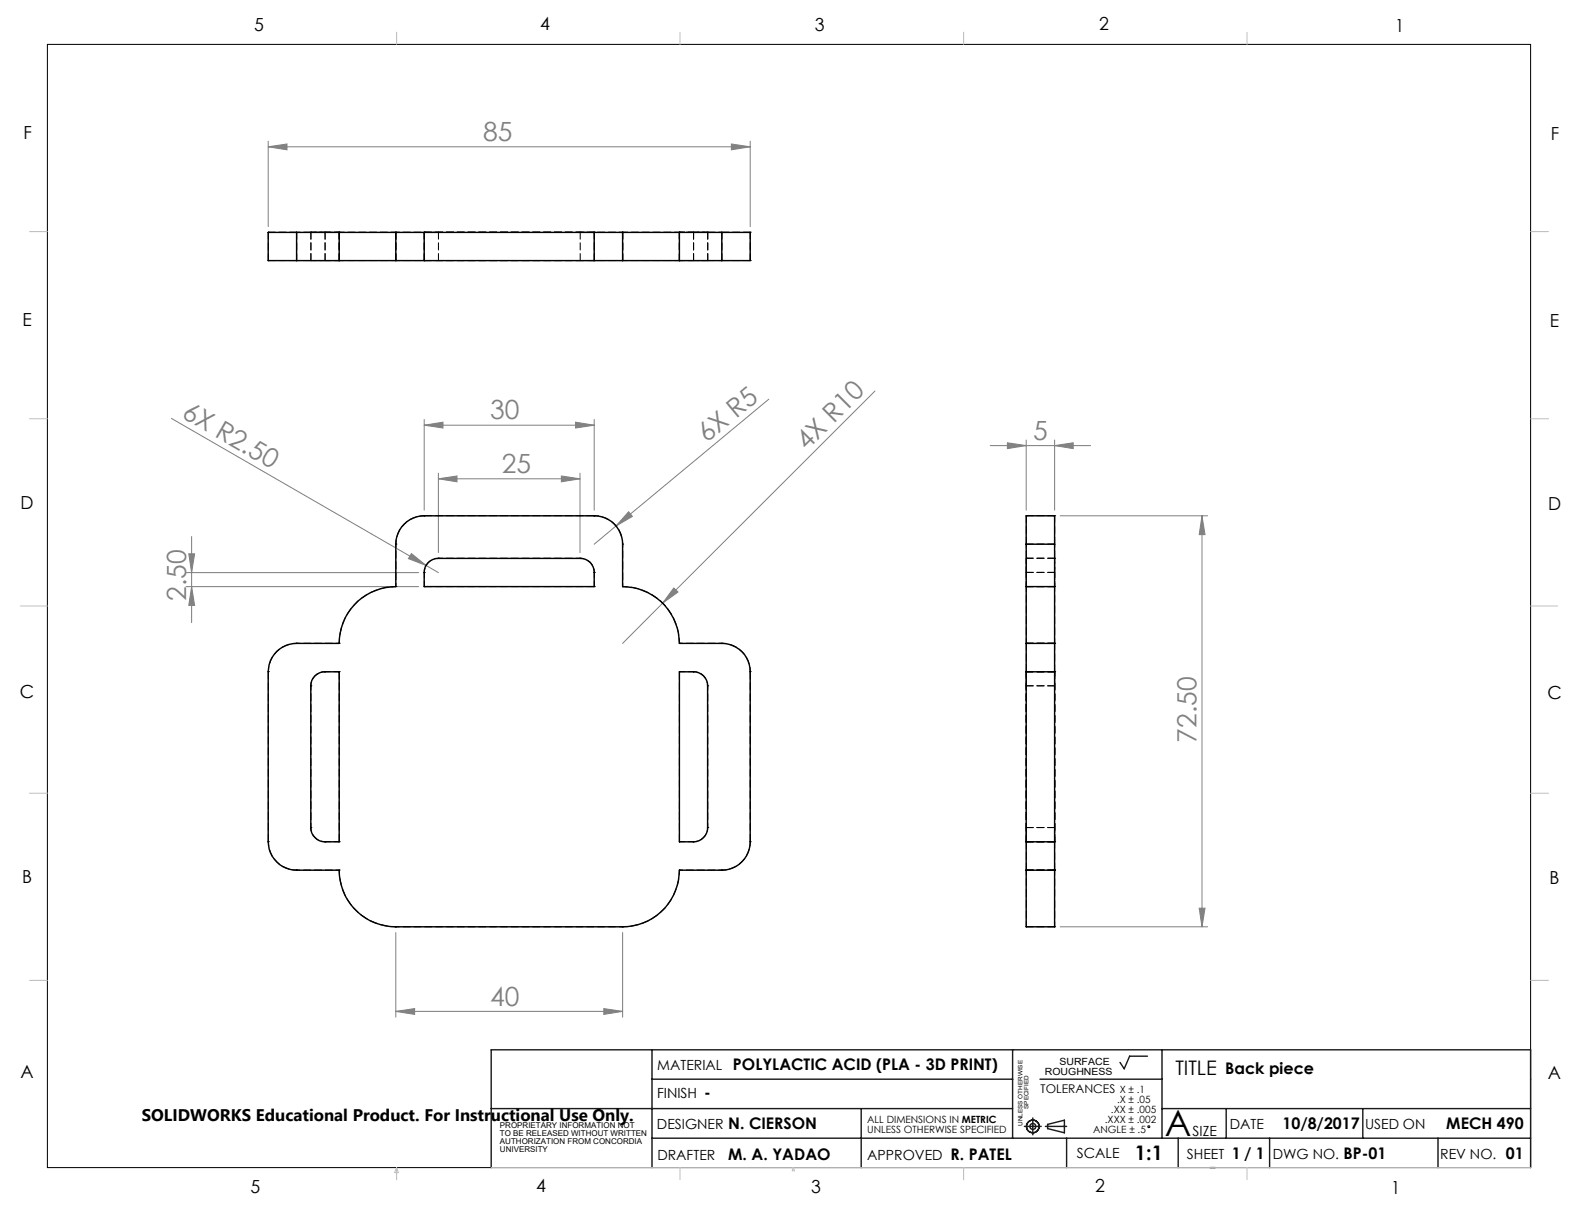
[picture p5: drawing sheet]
<svg xmlns="http://www.w3.org/2000/svg" width="279mm" height="216mm" viewBox="0 0 279 216" stroke-linecap="round" stroke-linejoin="round" font-family="sans-serif">
<g fill="none" stroke="#000" stroke-width=".18">
<path d="M8.4 7.8h261.6v198.2h-261.6z"/>
<circle cx="202.6" cy="198.7" r=".17"/>
</g>
<g fill="none" stroke="#191924" stroke-width=".25">
<path d="M86.6 195.5h92M115 185.2v20.8M115 190.4h63.6M151.9 195.5v10.5M178.6 185.2v15.6M180.7 198.7h3M182.2 197.2v3M183.4 190.4h21.6M184.4 198.7h3.7M184.8 198.3l2.9-.7v2.2l-2.9-.7zM202.4 186.3h-3.2l-.9 2.2-.7-1.1M205 185.2v15.6"/>
<path d="M205 195.5h65M216.3 195.5v5.3M240.4 195.5v5.3M86.6 206v-20.8h183.4v20.8M115 200.8h155M188.1 200.8v5.2M207.8 200.8v5.2M213.4 206h.9M223.9 200.8v5.2M253.6 200.8v5.2"/>
<circle cx="182.2" cy="198.7" r="1.11"/>
<circle cx="182.2" cy="198.7" r=".51"/>
</g>
<g fill="none" stroke="#808080" stroke-width=".18">
<path d="M47.3 25.9l3.3-.5v1zM47.3 24.9v15.1M47.3 25.9h85M129 25.4l3.3 .5-3.3 .5zM132.3 24.9v15.1M30.2 73.8l44.9 25.9M74.8 75l3.3-.5v1zM74.8 74v16M74.8 75h30M101.5 74.5l3.3 .5-3.3 .5zM104.8 74v16M135.6 70.4l-26.9 22.4"/>
<path d="M154.3 69l-37.4 37.4M174.7 78.6h17.7M177.7 78.1l3.3 .5-3.3 .5zM181 77.6v12.4M186 78.6l3.3-.5v1zM186 77.6v12.4M33.3 97.7h1l-.5 3.3zM33.8 94.7v15.1M72.6 97.6l2.5 2.1-3.1-1.2zM75.1 99.7l2.2 1.3M77.3 84.5l3.3-.5v1zM77.3 83.5v14"/>
<path d="M77.3 84.5h25M99 84l3.3 .5-3.3 .5zM102.3 83.5v14M108.7 92.8l-3.9 3.2M110.9 90.3l.6 .8-2.8 1.7zM187 91h26M212 91v72.5M212 91l.5 3.3h-1zM32.8 101h41M32.8 103.5h41M33.8 103.5l.5 3.3h-1zM116.9 106.4l-7.1 7.1"/>
<path d="M118.9 103.7l.7 .7-2.7 2zM69.8 178.4l3.3-.5v1zM69.8 164.5v14.9M69.8 178.4h40M106.5 177.9l3.3 .5-3.3 .5zM109.8 164.5v14.9M187 163.5h26M211.5 160.2h1l-.5 3.3z"/>
</g>
<g fill="none" stroke="#c0c0c0" stroke-width=".18">
<path d="M70 5.7v2.1M119.9 5.7v2.1M170 5.7v2.1M220 5.7v2.1M5.2 40.9h3.2M270 40.9h3.2M5.2 73.9h3.2M270 73.9h3.2M3.6 106.9h4.8M270 106.9h4.7M5.2 139.9h3.2M270 139.9h3.2"/>
<path d="M5.2 172.9h3.2M270 172.9h3.2M70 206v2.1M70 206l.3 .8h-.7zM86.6 206h183.4M119.9 206v2.1M139.9 206l.3 .5h-.5zM170 206v2.1M220 206v2.1"/>
</g>
<g fill="#808080">
<path d="M72.6 97.6l2.5 2.1-3.1-1.2z"/>
<path d="M110.9 90.3l.6 .8-2.8 1.7z"/>
<path d="M118.9 103.7l.7 .7-2.7 2z"/>
<path d="M101.5 74.5l3.3 .5-3.3 .5zM74.8 75l3.3-.5v1zM99 84l3.3 .5-3.3 .5zM77.3 84.5l3.3-.5v1zM129 25.4l3.3 .5-3.3 .5zM47.3 25.9l3.3-.5v1z"/>
<path d="M69.8 178.4l3.3-.5v1zM106.5 177.9l3.3 .5-3.3 .5zM177.7 78.1l3.3 .5-3.3 .5zM186 78.6l3.3-.5v1z"/>
<path d="M211.5 160.2h1l-.5 3.3zM212 91l.5 3.3h-1z"/>
<path d="M33.3 97.7h1l-.5 3.3zM33.8 103.5l.5 3.3h-1z"/>
</g>
<g fill="none" stroke="#000" stroke-width=".25">
<path d="M52.3 41h-5v5h5M52.3 46h7.5M52.3 41h7.5M52.3 41v5M59.8 46h10M59.8 41h10M59.8 41v5M69.8 46h5M69.8 41h5M69.8 41v5M74.8 41v5M74.8 46h30"/>
<path d="M74.8 41h30M104.8 41h5M104.8 46h5M104.8 41v5M109.8 46h10M109.8 41h10M109.8 41v5M119.8 41v5M119.8 46h7.5M119.8 41h7.5M127.3 41h5v5h-5M127.3 41v5"/>
<path d="M75.6 99.2a2.47 2.47 0 0 1 1.7-.7h25a2.41 2.41 0 0 1 2.5 2.5v2.5h-30v-2.5a2.33 2.33 0 0 1 .8-1.8zM181 96v-5h5v5M181 96v7.5M181 96h5M186 96v7.5M48.8 114.9a5.2 5.2 0 0 1 3.5-1.4h7.5a10 10 0 0 1 10-10v-7.5a5.1 5.1 0 0 1 5-5h30a5 5 0 0 1 5 5v7.5a10 10 0 0 1 10 10h7.5a5 5 0 0 1 5 5v30a5.1 5.1 0 0 1-5 5h-7.5a10 10 0 0 1-10 10h-40a10 10 0 0 1-10-10h-7.5a5.1 5.1 0 0 1-5-5v-30a5 5 0 0 1 1.5-3.6zM55.6 119.2a2.47 2.47 0 0 1 1.7-.7h2.5v30h-2.5a2.53 2.53 0 0 1-2.5-2.5v-25a2.33 2.33 0 0 1 .8-1.8zM119.8 118.5h2.5a2.47 2.47 0 0 1 2.5 2.5v25a2.53 2.53 0 0 1-2.5 2.5h-2.5zM181 113.5v5M181 103.5v10M181 103.5h5M181 118.5h5"/>
<path d="M181 113.5h5M181 118.5v30M186 113.5v5M186 103.5v10M186 118.5v30M181 148.5v5M181 153.5v10h5v-10M181 148.5h5M181 153.5h5M186 148.5v5"/>
</g>
<g fill="none" stroke="#000" stroke-width=".18" stroke-dasharray="1.3 .6">
<path d="M47.3 46h.1M47.3 41h.1M47.3 41v5M47.3 46h5M52.3 46v-5M52.3 41h-5M54.8 46h.1M54.8 41h.1M54.8 41v5M54.8 46v-5M57.3 46v-5M57.3 41v5"/>
<path d="M59.8 46v-5M59.8 46h.1M59.8 41h.1M69.8 46h.1M69.8 41h.1M69.8 46v-5M74.8 46h.1M74.8 41h.1M74.8 41v5M74.8 46v-5M77.3 46v-5M102.3 41v5"/>
<path d="M104.8 46v-5M104.8 46h.1M104.8 41h.1M109.8 46v-5M109.8 46h.1M109.8 41h.1M119.8 46h.1M119.8 41h.1M119.8 46v-5M122.3 41v5M122.3 46v-5M124.8 46h.1"/>
<path d="M124.8 41h.1M124.8 46v-5M124.8 41v5M127.3 41v5M127.3 46h5M132.3 46h.1M132.3 41h.1M132.3 46v-5M132.3 41h-5M69.8 96h.1M74.8 91h.1M77.3 98.5h.1"/>
<path d="M102.3 98.5h.1M104.8 91h.1M109.8 96h.1M181 91h.1M181 98.5h.1M181 98.5h5M181 96h5M181 91v5M186 91h.1M186 98.5h.1M186 98.5h-5M186 91h-5"/>
<path d="M186 96v-5M47.3 118.5h.1M52.3 113.5h.1M57.3 118.5h.1M59.8 113.5h.1M59.8 118.5h.1M69.8 103.5h.1M74.8 103.5h.1M74.8 101h.1M104.8 103.5h.1M104.8 101h.1M109.8 103.5h.1"/>
<path d="M119.8 113.5h.1M119.8 118.5h.1M122.3 118.5h.1M127.3 113.5h.1M132.3 118.5h.1M181 113.5h.1M181 118.5h.1M181 103.5h.1M181 113.5h5M181 118.5h5M181 101h5M181 103.5h5"/>
<path d="M181 113.5v5M186 113.5h.1M186 118.5h.1M186 103.5h.1M186 118.5h-5M186 101h-5M186 113.5h-5M186 118.5v-5M54.8 121h.1M124.8 121h.1M181 121h5M186 121h-5"/>
<path d="M47.3 148.5h.1M52.3 153.5h.1M54.8 146h.1M57.3 148.5h.1M59.8 153.5h.1M59.8 148.5h.1M119.8 153.5h.1M119.8 148.5h.1M122.3 148.5h.1M124.8 146h.1M127.3 153.5h.1M132.3 148.5h.1"/>
<path d="M181 153.5h.1M181 148.5h.1M181 148.5h5M181 153.5h5M181 146h5M181 148.5v5M186 153.5h.1M186 148.5h.1M186 146h-5M186 148.5h-5M186 153.5v-5M69.8 163.5h.1"/>
<path d="M109.8 163.5h.1M181 163.5h.1M181 163.5h5M186 163.5h.1"/>
</g>
<path d="M69.8 46h40M69.8 41h40M77.3 98.5a2.5 2.5 0 0 0-2.5 2.5M57.3 118.5a2.5 2.5 0 0 0-2.5 2.5M104.8 101a2.5 2.5 0 0 0-2.5-2.5M124.8 121a2.5 2.5 0 0 0-2.5-2.5M54.8 146a2.5 2.5 0 0 0 2.5 2.5M122.3 148.5a2.5 2.5 0 0 0 2.5-2.5M69.8 163.5h40" fill="none" stroke="#000" stroke-width=".18" stroke-dasharray="1.3 .6" stroke-dashoffset=".6"/>
<g fill="none" stroke="#000" stroke-width=".18" stroke-dasharray="1.3 .6" stroke-dashoffset=".5">
<path d="M102.3 46h-25M102.3 41h-25M69.8 96a5 5 0 0 1 5-5M102.3 98.5h-25M104.8 91a5 5 0 0 1 5 5M47.3 118.5a5 5 0 0 1 5-5M127.3 113.5a5 5 0 0 1 5 5M54.8 121v25M181 121v25M186 121v25M52.3 153.5a5 5 0 0 1-5-5M124.8 146v-25"/>
<path d="M132.3 148.5a5 5 0 0 1-5 5M181 146v-25M186 146v-25"/>
</g>
<g fill="none" stroke="#000" stroke-width=".18" stroke-dasharray="1.3 .6" stroke-dashoffset=".3">
<path d="M54.8 46h2.5M54.8 41h2.5M57.3 41h-2.5M57.3 46h-2.5M57.3 46h2.5M57.3 41h2.5M59.8 46h-2.5M59.8 41h-2.5M74.8 46h2.5M77.3 41h-2.5M102.3 46h2.5M104.8 41h-2.5"/>
<path d="M119.8 46h2.5M119.8 41h2.5M122.3 46h2.5M122.3 46h-2.5M122.3 41h-2.5M122.3 41h2.5M124.8 41h-2.5M124.8 46h-2.5M181 98.5v2.5M186 98.5v2.5M59.8 118.5h-2.5M74.8 101v2.5"/>
<path d="M104.8 103.5v-2.5M122.3 118.5h-2.5M181 118.5v2.5M181 103.5v-2.5M181 101v-2.5M181 101v2.5M186 103.5v-2.5M186 101v-2.5M186 101v2.5M186 118.5v2.5M181 121v-2.5M186 121v-2.5"/>
<path d="M57.3 148.5h2.5M119.8 148.5h2.5M181 146v2.5M181 148.5v-2.5M186 148.5v-2.5M186 146v2.5"/>
</g>
<path d="M74.8 46h30M74.8 41h30M104.8 91h-30M47.3 118.5v30M74.8 103.5h30M119.8 118.5v30M181 118.5v30M186 118.5v30M59.8 148.5v-30M132.3 148.5v-30M181 148.5v-30M186 148.5v-30" fill="none" stroke="#000" stroke-width=".18" stroke-dasharray="1.3 .6" stroke-dashoffset="-.1"/>
<path d="M52.3 46h7.5M52.3 41h7.5M119.8 46h7.5M119.8 41h7.5M69.8 96v7.5M181 96v7.5M186 96v7.5M59.8 113.5h-7.5M109.8 103.5v-7.5M127.3 113.5h-7.5M52.3 153.5h7.5M119.8 153.5h7.5" fill="none" stroke="#000" stroke-width=".18" stroke-dasharray="1.3 .6" stroke-dashoffset=".7"/>
<path d="M59.8 46h10M59.8 41h10M109.8 46h10M109.8 41h10M69.8 103.5a10 10 0 0 0-10 10M119.8 113.5a10 10 0 0 0-10-10M181 103.5v10M186 103.5v10M59.8 153.5a10 10 0 0 0 10 10M181 153.5v10M186 153.5v10M109.8 163.5a10 10 0 0 0 10-10" fill="none" stroke="#000" stroke-width=".18" stroke-dasharray="1.3 .6" stroke-dashoffset=".4"/>
<text font-size="6.3" x="205.5" y="200.4">A</text>
<g font-size="4.7" fill="#808080">
<text x="85.2" y="24.9">85</text>
<text x="31.9" y="73.6" transform="rotate(30 31.9 73.6)">6X R2.50</text>
<text x="86.5" y="74">30</text>
<text x="182.2" y="77.6">5</text>
<text x="88.5" y="83.4">25</text>
<text x="124.7" y="78.2" transform="rotate(-40 124.7 78.2)">6X R5</text>
<text x="142.3" y="79.6" transform="rotate(-45 142.3 79.6)">4X R10</text>
<text x="32.8" y="106" transform="rotate(-90 32.8 106)">2.50</text>
<text x="211" y="131" transform="rotate(-90 211 131)">72.50</text>
<text x="86.5" y="177.4">40</text>
</g>
<g font-size="3.5">
<text x="207.3" y="189.5">TITLE</text>
<text x="200.2" y="204.7">1:1</text>
</g>
<g font-size="3.2">
<text x="44.8" y="5.4">5</text>
<text x="95.3" y="5.3">4</text>
<text x="143.7" y="5.4">3</text>
<text x="193.9" y="5.4">2</text>
<text x="246.1" y="5.7">1</text>
<text x="4.1" y="24.5">F</text>
<text x="273.5" y="24.7">F</text>
<text x="4" y="57.5">E</text>
<text x="273.4" y="57.6">E</text>
<text x="3.6" y="89.8">D</text>
<text x="273.1" y="90">D</text>
<text x="3.5" y="123.1">C</text>
<text x="272.9" y="123.3">C</text>
<text x="3.9" y="155.7">B</text>
<text x="273.3" y="155.9">B</text>
<text x="3.6" y="190.2">A</text>
<text x="273" y="190.3">A</text>
<text x="44.2" y="210.4">5</text>
<text x="94.6" y="210.3">4</text>
<text x="143.1" y="210.4">3</text>
<text x="193.2" y="210.3">2</text>
<text x="245.4" y="210.6">1</text>
</g>
<text font-size="3" x="25" y="197.8">SOLIDWORKS Educational Product. For Instructional Use Only.</text>
<g font-size="2.8">
<text x="129.3" y="188.7">POLYLACTIC ACID (PLA - 3D PRINT)</text>
<text x="216.1" y="189.5">Back piece</text>
<text x="124.2" y="193.6">-</text>
<text x="128.5" y="199.2">N. CIERSON</text>
<text x="226.2" y="199.2">10/8/2017</text>
<text x="255.1" y="199.2">MECH 490</text>
<text x="128.5" y="204.5">M. A. YADAO</text>
<text x="167.7" y="204.5">R. PATEL</text>
<text x="217.3" y="204.4">1 / 1</text>
<text x="237" y="204.4">BP-01</text>
<text x="265.6" y="204.4">01</text>
</g>
<g font-size="2.5">
<text x="115.9" y="188.7">MATERIAL</text>
<text x="115.9" y="193.6">FINISH</text>
<text x="115.9" y="199.2">DESIGNER</text>
<text x="210.4" y="200.4">SIZE</text>
<text x="216.9" y="199.2">DATE</text>
<text x="240.8" y="199.2">USED ON</text>
<text x="115.9" y="204.5">DRAFTER</text>
<text x="153" y="204.5">APPROVED</text>
<text x="189.9" y="204.3">SCALE</text>
<text x="209.4" y="204.4">SHEET</text>
<text x="224.5" y="204.4">DWG NO.</text>
<text x="254" y="204.4">REV NO.</text>
</g>
<text font-size="2.1" x="183.6" y="192.8">TOLERANCES</text>
<g font-size="1.8">
<text x="196" y="196.4">.XX ± .005</text>
<text x="197" y="194.6">.X ± .05</text>
<text x="197.5" y="192.8">X ± .1</text>
<text x="153" y="198">ALL DIMENSIONS IN METRIC</text>
<text x="153" y="199.8">UNLESS OTHERWISE SPECIFIED</text>
<text x="192.8" y="199.9">ANGLE ± .5</text>
<text x="194.9" y="198.1">.XXX ± .002</text>
</g>
<g font-size="1.7">
<text x="184.3" y="189.6">ROUGHNESS</text>
<text x="186.9" y="187.9">SURFACE</text>
</g>
<g font-size="1.4">
<text x="88.2" y="199">PROPRIETARY INFORMATION NOT</text>
<text x="88.2" y="200.4">TO BE RELEASED WITHOUT WRITTEN</text>
<text x="88.2" y="201.8">AUTHORIZATION FROM CONCORDIA</text>
<text x="88.2" y="203.3">UNIVERSITY</text>
</g>
<g font-size="1.1">
<text x="181.4" y="195.6" transform="rotate(-90 181.4 195.6)">SPECIFIED</text>
<text x="180.3" y="198.6" transform="rotate(-90 180.3 198.6)">UNLESS OTHERWISE</text>
</g>
</svg>
